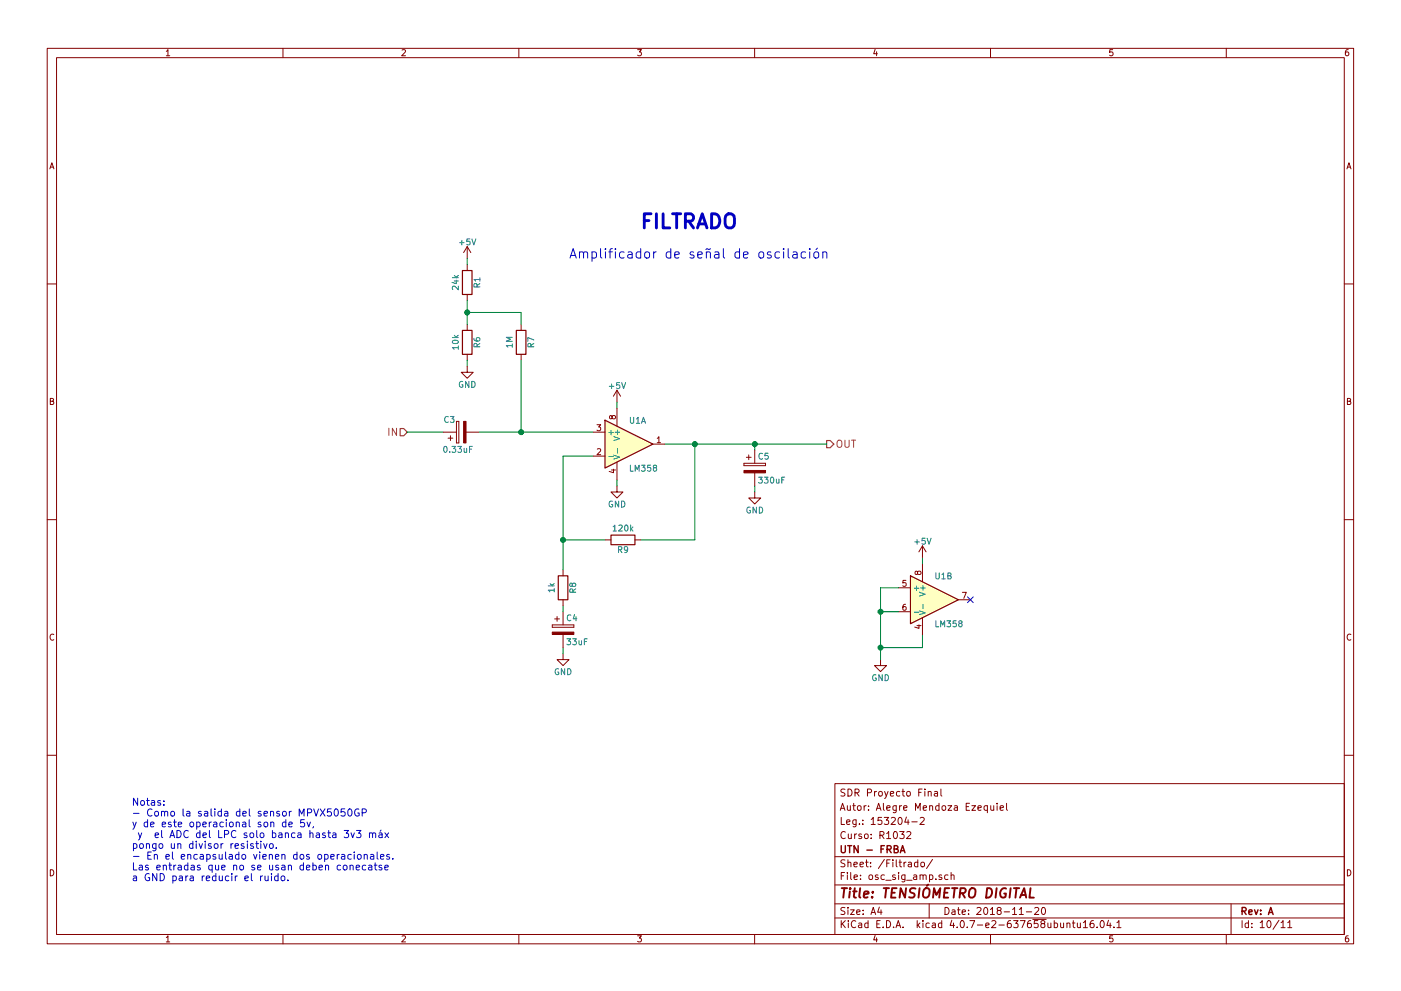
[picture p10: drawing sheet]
EESchema Schematic File Version 2
LIBS:TensiometroDigital-rescue
LIBS:power
LIBS:device
LIBS:switches
LIBS:relays
LIBS:motors
LIBS:transistors
LIBS:conn
LIBS:linear
LIBS:regul
LIBS:74xx
LIBS:cmos4000
LIBS:adc-dac
LIBS:memory
LIBS:xilinx
LIBS:microcontrollers
LIBS:dsp
LIBS:microchip
LIBS:analog_switches
LIBS:motorola
LIBS:texas
LIBS:intel
LIBS:audio
LIBS:interface
LIBS:digital-audio
LIBS:philips
LIBS:display
LIBS:cypress
LIBS:siliconi
LIBS:opto
LIBS:atmel
LIBS:contrib
LIBS:valves
LIBS:MCU_NXP_LPC
LIBS:mc34064
LIBS:display_nokia5110
LIBS:lm2940
LIBS:lm2575
LIBS:bav199
LIBS:mpxv5050gp
LIBS:lm8364
LIBS:TensiometroDigital-cache
EELAYER 25 0
EELAYER END
$Descr A4 11693 8268
encoding utf-8
Sheet 10 11
Title "TENSIÓMETRO DIGITAL"
Date "2018-11-20"
Rev "A"
Comp "UTN - FRBA"
Comment1 "Curso: R1032"
Comment2 "Leg.: 153204-2"
Comment3 "Autor: Alegre Mendoza Ezequiel"
Comment4 "SDR Proyecto Final"
$EndDescr
$Comp
L R R7
U 1 1
P 4350 2850
F 0 "R7" V 4430 2850 50  0000 C CNN
F 1 "1M" V 4250 2850 50  0000 C CNN
F 2 "Resistors_SMD:R_0805_HandSoldering" V 4280 2850 50  0001 C CNN
F 3 "" H 4350 2850 50  0001 C CNN
F 4 "SG73G2ATTD1004D" V 4350 2850 60  0001 C CNN "manf#"
	1    4350 2850
	1    0    0    -1  
$EndComp
$Comp
L R R9
U 1 1
P 5200 4500
F 0 "R9" V 5280 4500 50  0000 C CNN
F 1 "120k" V 5100 4500 50  0000 C CNN
F 2 "Resistors_SMD:R_0805_HandSoldering" V 5130 4500 50  0001 C CNN
F 3 "" H 5200 4500 50  0001 C CNN
F 4 "RT0805DRE07120KL" V 5200 4500 60  0001 C CNN "manf#"
	1    5200 4500
	0    1    1    0   
$EndComp
$Comp
L R R8
U 1 1
P 4700 4900
F 0 "R8" V 4780 4900 50  0000 C CNN
F 1 "1k" V 4600 4900 50  0000 C CNN
F 2 "Resistors_SMD:R_0805_HandSoldering" V 4630 4900 50  0001 C CNN
F 3 "" H 4700 4900 50  0001 C CNN
F 4 "SG73G2ATTD1001D" V 4700 4900 60  0001 C CNN "manf#"
	1    4700 4900
	1    0    0    -1  
$EndComp
$Comp
L R R1
U 1 1
P 3900 2350
F 0 "R1" V 3980 2350 50  0000 C CNN
F 1 "24k" V 3800 2350 50  0000 C CNN
F 2 "Resistors_SMD:R_0805_HandSoldering" V 3830 2350 50  0001 C CNN
F 3 "" H 3900 2350 50  0001 C CNN
F 4 "RC0805DR-0724KL" V 3900 2350 60  0001 C CNN "manf#"
	1    3900 2350
	1    0    0    -1  
$EndComp
$Comp
L R R6
U 1 1
P 3900 2850
F 0 "R6" V 3980 2850 50  0000 C CNN
F 1 "10k" V 3800 2850 50  0000 C CNN
F 2 "Resistors_SMD:R_0805_HandSoldering" V 3830 2850 50  0001 C CNN
F 3 "" H 3900 2850 50  0001 C CNN
F 4 "SG73G2ATTD1002D " V 3900 2850 60  0001 C CNN "manf#"
	1    3900 2850
	1    0    0    -1  
$EndComp
$Comp
L CP C3
U 1 1
P 3850 3600
F 0 "C3" V 3950 3650 50  0000 L CNN
F 1 "0.33uF" V 3700 3500 50  0000 L CNN
F 2 "Capacitors_SMD:CP_Elec_4x5.7" H 3888 3450 50  0001 C CNN
F 3 "" H 3850 3600 50  0001 C CNN
F 4 "865230640003" V 3850 3600 60  0001 C CNN "manf#"
	1    3850 3600
	0    -1   -1   0   
$EndComp
$Comp
L CP C5
U 1 1
P 6300 3900
F 0 "C5" H 6325 4000 50  0000 L CNN
F 1 "330uF" H 6325 3800 50  0000 L CNN
F 2 "Capacitors_SMD:CP_Elec_8x10.5" H 6338 3750 50  0001 C CNN
F 3 "" H 6300 3900 50  0001 C CNN
F 4 "865080253011" H 6300 3900 60  0001 C CNN "manf#"
	1    6300 3900
	1    0    0    -1  
$EndComp
$Comp
L CP C4
U 1 1
P 4700 5250
F 0 "C4" H 4725 5350 50  0000 L CNN
F 1 "33uF" H 4725 5150 50  0000 L CNN
F 2 "Capacitors_SMD:CP_Elec_6.3x4.5" H 4738 5100 50  0001 C CNN
F 3 "" H 4700 5250 50  0001 C CNN
F 4 "UCQ1E330MCL1GB" H 4700 5250 60  0001 C CNN "manf#"
	1    4700 5250
	1    0    0    -1  
$EndComp
$Comp
L GND #PWR062
U 1 1
P 3900 3050
F 0 "#PWR062" H 3900 2800 50  0001 C CNN
F 1 "GND" H 3900 2900 50  0000 C CNN
F 2 "" H 3900 3050 50  0001 C CNN
F 3 "" H 3900 3050 50  0001 C CNN
	1    3900 3050
	1    0    0    -1  
$EndComp
$Comp
L GND #PWR063
U 1 1
P 5150 4050
F 0 "#PWR063" H 5150 3800 50  0001 C CNN
F 1 "GND" H 5150 3900 50  0000 C CNN
F 2 "" H 5150 4050 50  0001 C CNN
F 3 "" H 5150 4050 50  0001 C CNN
	1    5150 4050
	1    0    0    -1  
$EndComp
$Comp
L GND #PWR064
U 1 1
P 6300 4100
F 0 "#PWR064" H 6300 3850 50  0001 C CNN
F 1 "GND" H 6300 3950 50  0000 C CNN
F 2 "" H 6300 4100 50  0001 C CNN
F 3 "" H 6300 4100 50  0001 C CNN
	1    6300 4100
	1    0    0    -1  
$EndComp
$Comp
L GND #PWR065
U 1 1
P 4700 5450
F 0 "#PWR065" H 4700 5200 50  0001 C CNN
F 1 "GND" H 4700 5300 50  0000 C CNN
F 2 "" H 4700 5450 50  0001 C CNN
F 3 "" H 4700 5450 50  0001 C CNN
	1    4700 5450
	1    0    0    -1  
$EndComp
$Comp
L +5V #PWR066
U 1 1
P 5150 3350
F 0 "#PWR066" H 5150 3200 50  0001 C CNN
F 1 "+5V" H 5150 3490 50  0000 C CNN
F 2 "" H 5150 3350 50  0001 C CNN
F 3 "" H 5150 3350 50  0001 C CNN
	1    5150 3350
	1    0    0    -1  
$EndComp
$Comp
L +5V #PWR067
U 1 1
P 3900 2150
F 0 "#PWR067" H 3900 2000 50  0001 C CNN
F 1 "+5V" H 3900 2290 50  0000 C CNN
F 2 "" H 3900 2150 50  0001 C CNN
F 3 "" H 3900 2150 50  0001 C CNN
	1    3900 2150
	1    0    0    -1  
$EndComp
Text Notes 1100 7350 0    60   ~ 0
Notas:\n- Como la salida del sensor MPVX5050GP \ny de este operacional son de 5v,\n y  el ADC del LPC solo banca hasta 3v3 máx \npongo un divisor resistivo.\n- En el encapsulado vienen dos operacionales.\nLas entradas que no se usan deben conecatse\na GND para reducir el ruido.
Text HLabel 3400 3600 0    60   Input ~ 0
IN
Text HLabel 6900 3700 2    60   Output ~ 0
OUT
Wire Wire Line
	4700 5450 4700 5400
Wire Wire Line
	4700 5100 4700 5050
Wire Wire Line
	4700 3800 4700 4750
Wire Wire Line
	4700 4500 5050 4500
Wire Wire Line
	5350 4500 5800 4500
Wire Wire Line
	5800 4500 5800 3700
Wire Wire Line
	6300 3700 6300 3750
Connection ~ 5800 3700
Wire Wire Line
	6300 4100 6300 4050
Connection ~ 6300 3700
Wire Wire Line
	4700 3800 4950 3800
Connection ~ 4700 4500
Wire Wire Line
	4000 3600 4950 3600
Wire Wire Line
	4350 3000 4350 3600
Connection ~ 4350 3600
Wire Wire Line
	4350 2700 4350 2600
Wire Wire Line
	4350 2600 3900 2600
Wire Wire Line
	3900 2500 3900 2700
Connection ~ 3900 2600
Wire Wire Line
	3900 3050 3900 3000
Wire Wire Line
	3900 2200 3900 2150
Wire Wire Line
	5150 3400 5150 3350
Wire Wire Line
	5150 4050 5150 4000
Wire Wire Line
	3700 3600 3400 3600
Wire Wire Line
	5550 3700 6900 3700
$Comp
L LM358 U1
U 1 1
P 5250 3700
F 0 "U1" H 5250 3900 50  0000 L CNN
F 1 "LM358" H 5250 3500 50  0000 L CNN
F 2 "Housings_SSOP:VSSOP-8_2.3x2mm_Pitch0.5mm" H 5250 3700 50  0001 C CNN
F 3 "" H 5250 3700 50  0001 C CNN
F 4 "LM358LVIDGKR" H 5250 3700 60  0001 C CNN "manf#"
	1    5250 3700
	1    0    0    -1  
$EndComp
$Comp
L LM358 U1
U 2 1
P 7800 5000
F 0 "U1" H 7800 5200 50  0000 L CNN
F 1 "LM358" H 7800 4800 50  0000 L CNN
F 2 "Housings_SSOP:VSSOP-8_2.3x2mm_Pitch0.5mm" H 7800 5000 50  0001 C CNN
F 3 "" H 7800 5000 50  0001 C CNN
F 4 "LM358LVIDGKR " H 7800 5000 60  0001 C CNN "manf#"
	2    7800 5000
	1    0    0    -1  
$EndComp
$Comp
L GND #PWR068
U 1 1
P 7350 5500
F 0 "#PWR068" H 7350 5250 50  0001 C CNN
F 1 "GND" H 7350 5350 50  0000 C CNN
F 2 "" H 7350 5500 50  0001 C CNN
F 3 "" H 7350 5500 50  0001 C CNN
	1    7350 5500
	1    0    0    -1  
$EndComp
Wire Wire Line
	7350 4900 7350 5500
Wire Wire Line
	7350 4900 7500 4900
Wire Wire Line
	7500 5100 7350 5100
Connection ~ 7350 5100
Wire Wire Line
	7700 5300 7700 5400
Wire Wire Line
	7700 5400 7350 5400
Connection ~ 7350 5400
$Comp
L +5V #PWR069
U 1 1
P 7700 4650
F 0 "#PWR069" H 7700 4500 50  0001 C CNN
F 1 "+5V" H 7700 4790 50  0000 C CNN
F 2 "" H 7700 4650 50  0001 C CNN
F 3 "" H 7700 4650 50  0001 C CNN
	1    7700 4650
	1    0    0    -1  
$EndComp
Wire Wire Line
	7700 4650 7700 4700
NoConn ~ 8100 5000
Text Notes 5350 1900 0    118  ~ 24
FILTRADO
Text Notes 4750 2150 0    79   ~ 0
Amplificador de señal de oscilación
$EndSCHEMATC
